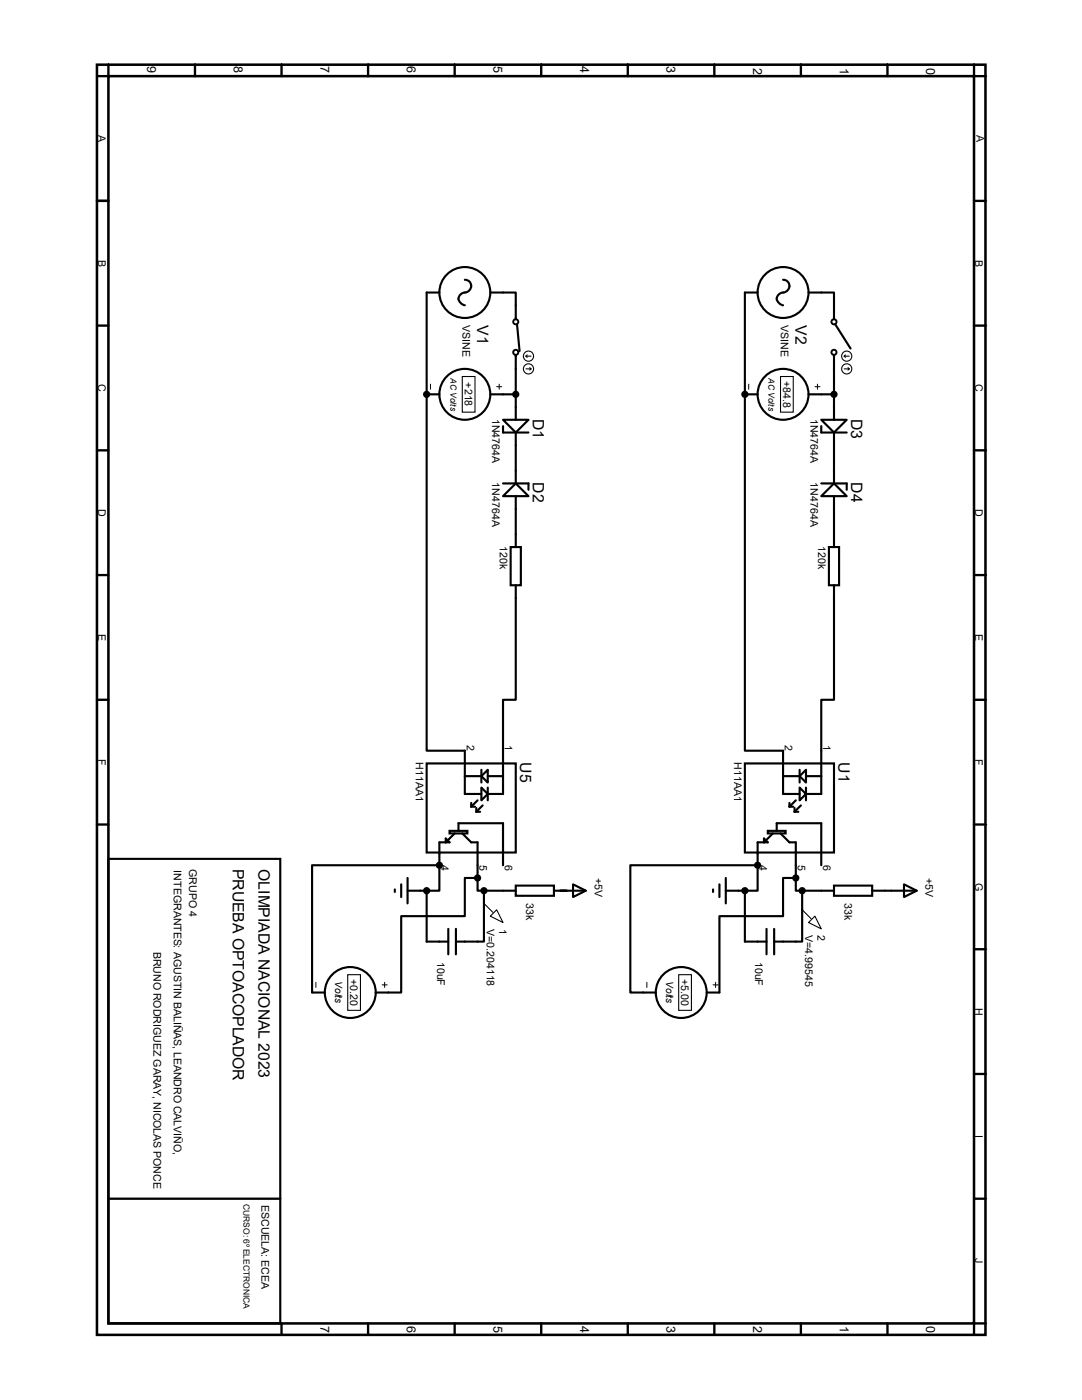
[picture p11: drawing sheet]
<svg xmlns="http://www.w3.org/2000/svg" width="216mm" height="279mm" viewBox="0 0 216 279" stroke-linecap="round" stroke-linejoin="round" font-family="sans-serif">
<path d="M19.3 12.9h177.3v253.5h-177.3zM21.6 15.2h172.8v248.9h-172.8z" fill="none" stroke="#000" stroke-width=".51"/>
<g fill="none" stroke="#000" stroke-width=".47">
<path d="M21.6 12.9v2.3h-2.3M38.9 12.9v2.3M56.2 12.9v2.3M73.4 12.9v2.3M90.7 12.9v2.3M108 12.9v2.3M125.3 12.9v2.3M142.5 12.9v2.3M159.8 12.9v2.3M177.1 12.9v2.3M194.4 12.9v2.3h2.2M19.3 40.1h2.3"/>
<path d="M194.4 40.1h2.2M19.3 65h2.3M194.4 65h2.2M19.3 89.9h2.3M194.4 89.9h2.2M19.3 114.8h2.3M194.4 114.8h2.2M19.3 139.7h2.3M194.4 139.7h2.2M19.3 164.5h2.3M194.4 164.5h2.2M194.4 189.4h2.2"/>
<path d="M194.4 214.3h2.2M21.6 239.2h34.3M194.4 239.2h2.2M56.2 264.1v2.3M73.4 264.1v2.3M90.7 264.1v2.3M108 264.1v2.3M125.3 264.1v2.3M142.5 264.1v2.3M159.8 264.1v2.3M177.1 264.1v2.3M196.6 264.1h-2.2v2.3"/>
</g>
<g fill="none" stroke="#000" stroke-width=".2">
<path d="M21.6 12.7v2.3M38.9 12.7v2.3M56.2 12.7v2.3M73.4 12.7v2.3M90.7 12.7v2.3M108 12.7v2.3M125.3 12.7v2.3M142.5 12.7v2.3M159.8 12.7v2.3M177.1 12.7v2.3M194.4 12.7v2.3M196.9 15.2h-2.3"/>
<path d="M196.9 40.1h-2.3M85.9 76.7v1M99.1 77.2h1M99.6 76.7v1M149.4 76.7v1M162.6 77.2h1M163.1 76.7v1M196.9 65h-2.3M196.9 89.9h-2.3M196.9 114.8h-2.3M196.9 139.7h-2.3M196.9 164.5l-2.3 .1"/>
<path d="M63 196v1.1M76.2 196.6h1.1M76.8 196v1.1M129.1 196v1.1M142.3 196.6h1M142.8 196v1.1M196.9 189.4l-2.3 .1M196.9 214.3l-2.3 .1M196.9 239.2l-2.3 .1M196.9 264.1l-2.3 .1"/>
</g>
<g fill="none" stroke="#000" stroke-width=".42">
<path d="M87.7 58.4h-2.6v20.3M92.8 55.8a1.32 1.32 0 0 1 1.2 1.5 1.32 1.32 0 0 1-1.6 1.1 1.26 1.26 0 0 0-.9 1.4 1.26 1.26 0 0 0 1.3 1.1M97.8 58.4h5.1v5.3M151.2 58.4h-2.6v20.3M156.3 55.8a1.32 1.32 0 0 1 1.2 1.5 1.32 1.32 0 0 1-1.6 1.1 1.26 1.26 0 0 0-.9 1.4 1.26 1.26 0 0 0 1.3 1.1M161.3 58.4h5.1v5.3M85.1 78.7v71.1h7.7v8.7h3.3M85.1 78.7h2.6M97.8 78.7h5.1M102.9 70.8v13M103.2 64.7l.5 5.4M148.6 78.7v71.1h7.7v8.7h3.3"/>
<path d="M148.6 78.7h2.6M161.3 78.7h5.1M166.4 70.8v13M166.7 64.7l3 4.9M100.4 83.8h5.1l-2.6 2.5zM100.4 99l2.5-2.5 2.6 2.5zM100.4 85v1.3h5.1M100.4 96.5h5.1v1.2M102.9 86.3v10.2M102.9 99v10.2M163.9 83.8h5.1l-2.6 2.5zM163.9 99l2.5-2.5 2.6 2.5z"/>
<path d="M163.9 85v1.3h5.1M163.9 96.5h5.1v1.2M166.4 86.3v10.2M166.4 99v10.2M101.9 109.2h2v7.6h-2zM102.9 116.8v22.9h-2.5v18.8h-3.1M165.4 109.2h2v7.6h-2zM166.4 116.8v22.9h-2.5v18.8h-3.1M85.1 152.4h17.8v17.7h-17.8zM92.8 154.9h3.3M95.3 159.7l-1.3 1.3M96.1 154.9l1.2-1.3v2.6z"/>
<path d="M96.1 157.2l1.2 1.3-1.2 1.2zM96.1 153.6v2.6M97.3 154.9h3.1M97.3 157.2v2.5M148.6 152.4h17.8v17.7h-17.8zM156.3 154.9h3.3M158.8 159.7l-1.3 1.3M159.6 154.9l1.2-1.3v2.6zM159.6 157.2l1.2 1.3-1.2 1.2zM159.6 153.6v2.6M160.8 154.9h3.1M160.8 157.2v2.5"/>
<path d="M21.6 171.4h34.3v92.7h-34.3zM78.8 177.5v.5M80.1 176.5v2.5M81.3 177.8h3.8M81.3 175.2v5.1M85.1 177.8v10.1h4.4M87.7 172.7v5.1h-2.6M87.7 172.7h-25.4v25.4h2.5M89.7 165.8h3.6v.5h-3.6zM90.7 166.3l-1.8 1.8v-.8l.8 .8h-2v4.6M91.5 165.8v-1.5h8.9v8.4M92.2 166.3l1.8 1.8h1.3v7.1"/>
<path d="M94 161h.8M94 160.2v.8M95 162h.8M95 161.2v.8M95.3 175.2v2.6h1.3M95.3 175.2h-2.5v7.6h-12.7v15.3h-5.1M96.3 160.7l-1.3 1.3M96.6 177.8v10.1h-5.6M96.6 177.8h6.3M102.9 176.7h7.6v2.1h-7.6zM110.5 177.8h6.4M114.3 176.5l2.6 1.3-2.6 1.2z"/>
<path d="M142.3 177.5v.5M143.6 176.5v2.5M144.8 177.8h3.8M144.8 175.2v5.1M148.6 177.8v10.1h4.4M151.2 172.7v5.1h-2.6M151.2 172.7h-25.4v25.4h5.1M153.2 165.8h3.6v.5h-3.6zM154.2 166.3l-1.8 1.8v-.8l.8 .8h-2v4.6M155 165.8v-1.5h8.9v8.4M155.7 166.3l1.8 1.8h1.3v7.1M157.5 161h.8"/>
<path d="M157.5 160.2v.8M158.5 162h.8M158.5 161.2v.8M158.8 175.2v2.6h1.3M158.8 175.2h-2.5v7.6h-12.7v15.3h-2.6M159.8 160.7l-1.3 1.3M160.1 177.8v10.1h-5.6M160.1 177.8h6.3M166.4 176.7h7.6v2.1h-7.6zM174 177.8h8.9M180.4 176.5l2.5 1.3-2.5 1.2zM89.5 185.4v5.1"/>
<path d="M91 185.4v5.1M153 185.4v5.1M154.5 185.4v5.1"/>
<circle cx="92.8" cy="58.4" r="5.1"/>
<circle cx="156.3" cy="58.4" r="5.1"/>
<circle cx="92.8" cy="78.7" r="5.1"/>
<circle cx="156.3" cy="78.7" r="5.1"/>
<circle cx="69.9" cy="198.1" r="5.1"/>
<circle cx="135.9" cy="198.1" r="5.1"/>
</g>
<g fill="#000">
<circle cx="85.1" cy="78.7" r=".21"/>
<circle cx="148.6" cy="78.7" r=".21"/>
<circle cx="87.7" cy="172.7" r=".21"/>
<circle cx="151.2" cy="172.7" r=".21"/>
</g>
<g fill="#000" stroke="#000" stroke-width=".42">
<circle cx="85.1" cy="78.7" r=".51"/>
<circle cx="102.9" cy="78.7" r=".51"/>
<circle cx="148.6" cy="78.7" r=".51"/>
<circle cx="166.4" cy="78.7" r=".51"/>
<circle cx="85.1" cy="177.8" r=".51"/>
<circle cx="87.7" cy="172.7" r=".51"/>
<circle cx="95.3" cy="175.2" r=".51"/>
<circle cx="96.6" cy="177.8" r=".51"/>
<circle cx="148.6" cy="177.8" r=".51"/>
<circle cx="151.2" cy="172.7" r=".51"/>
<circle cx="158.8" cy="175.2" r=".51"/>
<circle cx="160.1" cy="177.8" r=".51"/>
</g>
<g fill="none" stroke="#000" stroke-width=".21">
<path d="M92.2 75.1h2.6v7.2h-2.6zM104.9 71.1l.3 .2M104.9 71.1h1.1M104.9 73.6h1.1M105.2 70.8l-.3 .3M105.7 73.4l.3 .2M106 73.6l-.3 .3M155.7 75.1h2.6v7.2h-2.6zM168.4 71.1h1.1M168.4 73.6h1.1M168.4 71.1l.3 .2M168.7 70.8l-.3 .3"/>
<path d="M169.2 73.4l.3 .2M169.5 73.6l-.3 .3M69.4 194.5h2.5v7.1h-2.5zM96.6 180.3l1.7 1.8M97.8 182.8l1.3-1.2 1.3 2.5zM135.4 194.5h2.6v7.1h-2.6zM160.1 181.6l1.7 1.7M162.6 182.8l1.3 2.6-2.6-1.3z"/>
<circle cx="105.5" cy="71.1" r="1.02"/>
<circle cx="105.5" cy="73.6" r="1.02"/>
<circle cx="169" cy="71.1" r="1.02"/>
<circle cx="169" cy="73.6" r="1.02"/>
</g>
<g fill="none" stroke="#000" stroke-width=".38">
<circle cx="102.9" cy="70.3" r=".51"/>
<circle cx="102.9" cy="64.2" r=".51"/>
<circle cx="166.4" cy="70.3" r=".51"/>
<circle cx="166.4" cy="64.2" r=".51"/>
</g>
<g font-size="3.1">
<text x="95.2" y="64.9" transform="rotate(90 95.2 64.9)">V1</text>
<text x="158.7" y="64.9" transform="rotate(90 158.7 64.9)">V2</text>
<text x="106.3" y="83.6" transform="rotate(90 106.3 83.6)">D1</text>
<text x="169.8" y="83.6" transform="rotate(90 169.8 83.6)">D3</text>
<text x="106.3" y="96.3" transform="rotate(90 106.3 96.3)">D2</text>
<text x="169.8" y="96.3" transform="rotate(90 169.8 96.3)">D4</text>
<text x="103.8" y="152.1" transform="rotate(90 103.8 152.1)">U5</text>
<text x="167.3" y="152.1" transform="rotate(90 167.3 152.1)">U1</text>
<text x="46.5" y="173.4" transform="rotate(90 46.5 173.4)">PRUEBA OPTOACOPLADOR</text>
<text x="51.6" y="173.4" transform="rotate(90 51.6 173.4)">OLIMPIADA NACIONAL 2023</text>
</g>
<g font-size="2.5">
<text x="29.4" y="13.3" transform="rotate(90 29.4 13.3)">9</text>
<text x="46.7" y="13.3" transform="rotate(90 46.7 13.3)">8</text>
<text x="63.9" y="13.3" transform="rotate(90 63.9 13.3)">7</text>
<text x="81.2" y="13.3" transform="rotate(90 81.2 13.3)">6</text>
<text x="98.5" y="13.3" transform="rotate(90 98.5 13.3)">5</text>
<text x="115.7" y="13.3" transform="rotate(90 115.7 13.3)">4</text>
<text x="133" y="13.3" transform="rotate(90 133 13.3)">3</text>
<text x="150.3" y="13.5" transform="rotate(90 150.3 13.5)">2</text>
<text x="167.6" y="13.5" transform="rotate(90 167.6 13.5)">1</text>
<text x="184.8" y="13.5" transform="rotate(90 184.8 13.5)">0</text>
<text x="63.9" y="264.7" transform="rotate(90 63.9 264.7)">7</text>
<text x="81.2" y="264.7" transform="rotate(90 81.2 264.7)">6</text>
<text x="98.5" y="264.7" transform="rotate(90 98.5 264.7)">5</text>
<text x="115.7" y="264.7" transform="rotate(90 115.7 264.7)">4</text>
<text x="133" y="264.7" transform="rotate(90 133 264.7)">3</text>
<text x="150.3" y="264.7" transform="rotate(90 150.3 264.7)">2</text>
<text x="167.6" y="264.7" transform="rotate(90 167.6 264.7)">1</text>
<text x="184.8" y="264.7" transform="rotate(90 184.8 264.7)">0</text>
</g>
<g font-size="2.1">
<text x="19.6" y="26.9" transform="rotate(90 19.6 26.9)">A</text>
<text x="194.9" y="26.9" transform="rotate(90 194.9 26.9)">A</text>
<text x="19.6" y="51.8" transform="rotate(90 19.6 51.8)">B</text>
<text x="194.6" y="51.8" transform="rotate(90 194.6 51.8)">B</text>
<text x="92.3" y="64.9" transform="rotate(90 92.3 64.9)">VSINE</text>
<text x="155.8" y="64.9" transform="rotate(90 155.8 64.9)">VSINE</text>
<text x="19.6" y="76.7" transform="rotate(90 19.6 76.7)">C</text>
<text x="92.8" y="76.3" transform="rotate(90 92.8 76.3)">+218</text>
<text x="156.3" y="76" transform="rotate(90 156.3 76)">+84.8</text>
<text x="194.6" y="76.7" transform="rotate(90 194.6 76.7)">C</text>
<text x="98.2" y="83.6" transform="rotate(90 98.2 83.6)">1N4764A</text>
<text x="161.7" y="83.6" transform="rotate(90 161.7 83.6)">1N4764A</text>
<text x="19.6" y="101.6" transform="rotate(90 19.6 101.6)">D</text>
<text x="98.2" y="96.3" transform="rotate(90 98.2 96.3)">1N4764A</text>
<text x="161.7" y="96.3" transform="rotate(90 161.7 96.3)">1N4764A</text>
<text x="194.6" y="101.6" transform="rotate(90 194.6 101.6)">D</text>
<text x="99.7" y="109" transform="rotate(90 99.7 109)">120k</text>
<text x="163.2" y="109" transform="rotate(90 163.2 109)">120k</text>
<text x="19.6" y="126.5" transform="rotate(90 19.6 126.5)">E</text>
<text x="194.6" y="126.5" transform="rotate(90 194.6 126.5)">E</text>
<text x="93.1" y="148.6" transform="rotate(90 93.1 148.6)">2</text>
<text x="100.8" y="148.6" transform="rotate(90 100.8 148.6)">1</text>
<text x="156.6" y="148.6" transform="rotate(90 156.6 148.6)">2</text>
<text x="164.3" y="148.6" transform="rotate(90 164.3 148.6)">1</text>
<text x="19.6" y="151.5" transform="rotate(90 19.6 151.5)">F</text>
<text x="83" y="152.1" transform="rotate(90 83 152.1)">H11AA1</text>
<text x="146.5" y="152.1" transform="rotate(90 146.5 152.1)">H11AA1</text>
<text x="194.6" y="151.5" transform="rotate(90 194.6 151.5)">F</text>
<text x="34.7" y="173.7" transform="rotate(90 34.7 173.7)">INTEGRANTES: AGUSTIN BALIÑAS, LEANDRO CALVIÑO,</text>
<text x="37.7" y="173.4" transform="rotate(90 37.7 173.4)">GRUPO 4</text>
<text x="88.1" y="172.7" transform="rotate(90 88.1 172.7)">4</text>
<text x="95.7" y="172.7" transform="rotate(90 95.7 172.7)">5</text>
<text x="100.8" y="172.7" transform="rotate(90 100.8 172.7)">6</text>
<text x="151.6" y="172.7" transform="rotate(90 151.6 172.7)">4</text>
<text x="159.2" y="172.7" transform="rotate(90 159.2 172.7)">5</text>
<text x="164.3" y="172.7" transform="rotate(90 164.3 172.7)">6</text>
<text x="118.7" y="175.2" transform="rotate(90 118.7 175.2)">+5V</text>
<text x="184.7" y="175.2" transform="rotate(90 184.7 175.2)">+5V</text>
<text x="194.6" y="176.2" transform="rotate(90 194.6 176.2)">G</text>
<text x="97.2" y="185.4" transform="rotate(90 97.2 185.4)">V=0.204118</text>
<text x="99.6" y="185.4" transform="rotate(90 99.6 185.4)">1</text>
<text x="105" y="180.3" transform="rotate(90 105 180.3)">33k</text>
<text x="168.5" y="180.3" transform="rotate(90 168.5 180.3)">33k</text>
<text x="30.6" y="189.9" transform="rotate(90 30.6 189.9)">BRUNO RODRIGUEZ GARAY, NICOLAS PONCE</text>
<text x="87.2" y="191.9" transform="rotate(90 87.2 191.9)">10uF</text>
<text x="150.7" y="191.9" transform="rotate(90 150.7 191.9)">10uF</text>
<text x="160.7" y="186.6" transform="rotate(90 160.7 186.6)">V=4.99545</text>
<text x="163.1" y="186.6" transform="rotate(90 163.1 186.6)">2</text>
<text x="69.9" y="195.4" transform="rotate(90 69.9 195.4)">+0.20</text>
<text x="135.9" y="195.4" transform="rotate(90 135.9 195.4)">+5.00</text>
<text x="194.6" y="201.1" transform="rotate(90 194.6 201.1)">H</text>
<text x="194.6" y="226.5" transform="rotate(90 194.6 226.5)">I</text>
<text x="52.2" y="240.5" transform="rotate(90 52.2 240.5)">ESCUELA: ECEA</text>
<text x="194.6" y="251.2" transform="rotate(90 194.6 251.2)">J</text>
</g>
<g font-size="2">
<text x="66.9" y="195.9" transform="rotate(90 66.9 195.9)">Volts</text>
<text x="132.9" y="195.9" transform="rotate(90 132.9 195.9)">Volts</text>
</g>
<g font-size="1.7">
<text x="89.9" y="75.4" transform="rotate(90 89.9 75.4)">AC Volts</text>
<text x="153.4" y="75.4" transform="rotate(90 153.4 75.4)">AC Volts</text>
<text x="48.6" y="240.2" transform="rotate(90 48.6 240.2)">CURSO: 6º ELECTRONICA</text>
</g>
</svg>
